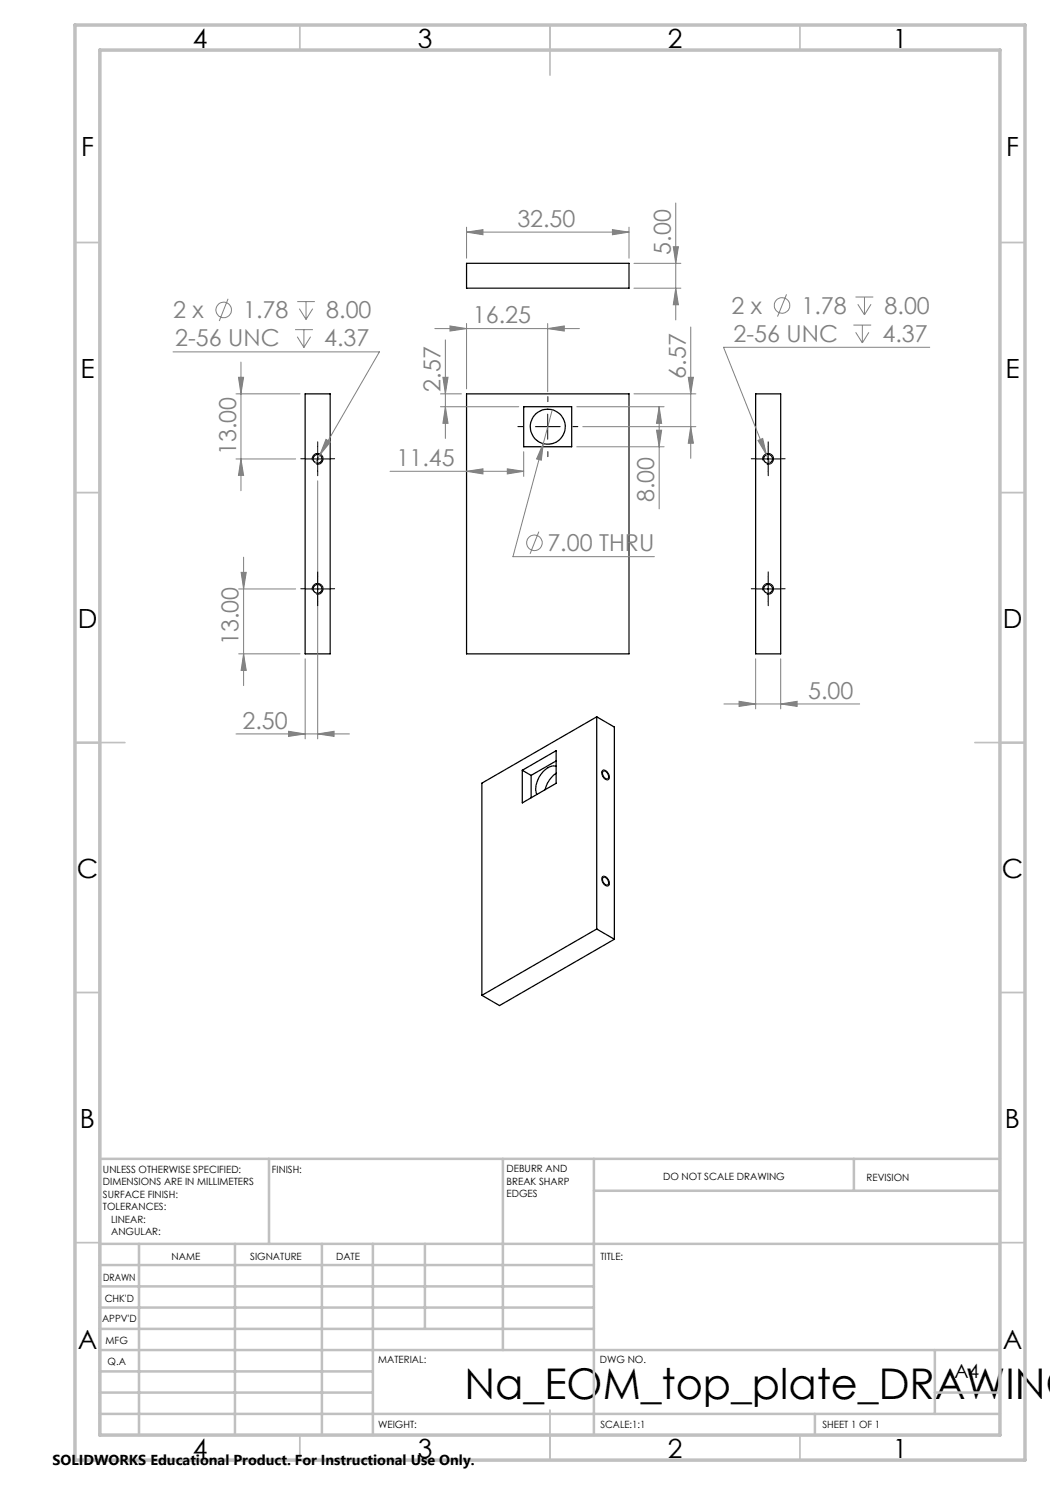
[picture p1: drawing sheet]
<svg xmlns="http://www.w3.org/2000/svg" width="210mm" height="297mm" viewBox="0 0 210 297" stroke-linecap="round" stroke-linejoin="round" font-family="sans-serif">
<g fill="none" stroke="#000" stroke-width=".25">
<path d="M93.3 52.7h32.5v4.9h-32.5zM61 78.8h5v52h-5zM93.3 78.8h32.5v52h-32.5zM151.1 78.8h5v52h-5zM104.7 81.3h9.6v8.1h-9.6zM104.5 154.1l6.7-4v6.6l-6.7 3.9zM104.5 154.1l1.7 1M106.2 155.1v4.5M111.2 153.3a2.77 2.77 0 0 0-2.9 1.4 4.2 4.2 0 0 0-.9 4.2M111.2 154.6l-.1 .1a5.6 5.6 0 0 0-2.1 3.2M111.2 152.2l-5 2.9M119.3 143.4l-22.9 13.2v42.5"/>
<path d="M119.3 143.4v42.4M119.3 143.4l3.6 2v42.5M120.6 154.3a.96 .96 0 0 1 1 .4 .96 .96 0 0 1-.1 1.1 1.09 1.09 0 0 1-.9-1.5zM120.6 175.5a.99 .99 0 0 1 1.1 1.4 .91 .91 0 0 1-1-.2 .91 .91 0 0 1-.2-1zM119.3 185.8l-22.9 13.3M119.3 185.8l3.6 2.1M122.9 187.9l-23 13.2-3.5-2"/>
<circle cx="63.5" cy="91.8" r=".89"/>
<circle cx="109.6" cy="85.3" r="3.5"/>
<circle cx="153.6" cy="91.8" r=".89"/>
<circle cx="63.5" cy="117.8" r=".89"/>
<circle cx="153.6" cy="117.8" r=".89"/>
</g>
<g fill="none" stroke="#808080" stroke-width=".2">
<path d="M45.6 59.8l-1.7 4.4M93.3 46.4l3.3-.5v1.1zM93.3 45.4v6.2M93.3 46.4h32.5M122.5 45.9l3.3 .5-3.3 .6zM125.8 45.4v6.2M126.8 52.7h9.4M126.8 57.6h9.4M134.7 49.4h1l-.6 3.3zM135.1 40.6v23.4M135.1 57.6l.6 3.4h-1zM157.3 58.9l-1.8 4.4"/>
<path d="M171.1 59.4h3.6M172.9 59.4v3.6M34.6 70.4h41.3l-12.8 22.1M47.2 78.8h12.8M47.7 75.5h1l-.5 3.3zM48.2 72.4v25.7M59 65.9h3.6M59.4 60.3h3.6M59.4 67.3l1.4 2.2M59.9 61.7l1.3 2.2M60.8 65.9v3.6M61.2 60.3v3.6"/>
<path d="M62.1 67.3l-1.3 2.2M62.5 61.7l-1.3 2.2M87 65.7h28.9M88.1 78.8h4.2M88.6 75.5h1l-.5 3.3zM89.1 68v19.7M90 65.2l3.3 .5-3.3 .5zM93.3 64.7v13.1M109.5 65.7l3.4-.5v1zM109.5 64.7v13.6M126.8 78.8h12.4M137.7 75.5h1l-.6 3.3z"/>
<path d="M138.1 65.4v26.3M170.7 65h3.5M171.1 66.5l1.4 2.1M171.6 60.9l1.3 2.1M172.5 65v3.6M173.8 66.5l-1.3 2.1M174.2 60.9l-1.3 2.1M185.9 69.5h-41.2l8.6 21.4M47.2 91.8h11.9M48.2 91.8l.5 3.3h-1zM63.5 96.2v51.6M65.2 87.9l.9 .5-2.1 2.6z"/>
<path d="M78 94.3h26.7M88.1 81.3h15.7M89.1 81.3l.5 3.4h-1zM93.3 94.3l3.3-.5v1zM101.5 93.8l3.2 .5-3.2 .5zM104.7 90.3v5M108.7 88.7l-.4 3.3-1-.2zM108.7 88.7l-6.1 22.6h28.3M110.5 81.9l-1.8 6.8M115.4 89.4h17.4M115.4 81.3h17.4M116.6 85.3h22.6"/>
<path d="M131.3 86h1l-.5 3.4zM131.8 81.3v20.5M131.8 81.3l.5 3.4h-1zM138.1 85.3l.6 3.3h-1zM151.6 88.1l.9-.4 .8 3.2zM153.3 90.9l.7 1.7M47.7 117.8h11.4M48.2 114.5h1l-.5 3.3zM48.7 111.4v25.7M107.8 106.3l-1.8 4.5M47.7 130.8h12.3M48.7 130.8l.5 3.3h-1z"/>
<path d="M61 131.8v16M151.1 131.8v10M156.1 131.8v10M47.2 146.8h22.7M57.7 146.3l3.3 .5-3.3 .5zM63.5 146.8l3.3-.5v1zM144.8 140.8h27.1M147.8 140.3l3.3 .5-3.3 .5zM156.1 140.8l3.3-.5v1z"/>
<circle cx="44.7" cy="62" r="1.56"/>
<circle cx="156.4" cy="61.1" r="1.55"/>
<circle cx="106.9" cy="108.6" r="1.56"/>
</g>
<g fill="none" stroke="#000" stroke-width=".2">
<path d="M61 91.8h5M62.5 92.1a1.09 1.09 0 0 1 .9-1.4 1.09 1.09 0 0 1 1.2 1.1 1.09 1.09 0 0 1-1.3 1M63.5 89.3v5M107.1 85.3h4.9M109.5 82.8v5M151.1 91.8h5M152.6 92.1a1.09 1.09 0 0 1 .9-1.4 1.09 1.09 0 0 1 1.2 1.1 1.09 1.09 0 0 1-1.3 1M153.6 89.3v5M61 117.8h5M62.5 118.1a1.09 1.09 0 0 1 .9-1.4 1.09 1.09 0 0 1 1.2 1.1 1.09 1.09 0 0 1-1.3 1M63.5 115.3v5M151.1 117.8h5"/>
<path d="M152.6 118.1a1.09 1.09 0 0 1 .9-1.4 1.09 1.09 0 0 1 1.2 1.1 1.09 1.09 0 0 1-1.3 1M153.6 115.3v5M120.5 154.1a.91 .91 0 0 1 1.2 .7l.1 .2a.63 .63 0 0 1-.2 1 .63 .63 0 0 1-.9-.5l-.3-.6zM120.5 175.3a1.25 1.25 0 0 1 1.3 1.6 .71 .71 0 0 1-.7 .3 .71 .71 0 0 1-.5-.6l-.3-.7z"/>
</g>
<g fill="none" stroke="#000" stroke-width=".2" stroke-dasharray="15.2 1.3 1.3 1.3">
<path d="M61 91.8h-.8M63.5 89.3v-.9M63.5 94.3v.8M66 91.8h.9M104.6 85.3h-1M109.6 80.3v-1M109.6 90.3v1M114.6 85.3h1M151.1 91.8h-.8M153.6 89.3v-.9M153.6 94.3v.8M156.1 91.8h.9"/>
<path d="M61 117.8h-.8M63.5 115.3v-.9M66 117.8h.9M151.1 117.8h-.8M153.6 115.3v-.9M156.1 117.8h.9M63.5 120.3v.8M153.6 120.3v.8"/>
</g>
<g fill="none" stroke="#c0c0c0" stroke-width=".35">
<path d="M60 5v5M110 5v10M160 5v5M15 48.5h5M200 48.5h5M15 98.5h5M200 98.5h5M15 148.5h10M195 148.5h10M15 198.5h5M200 198.5h5M15 248.5h5"/>
<path d="M200 248.5h5M60 287v5M110 282v10M160 287v5"/>
</g>
<g fill="none" stroke="#c0c0c0" stroke-width=".5">
<path d="M53.8 231.8v17M100.6 231.8v38.2M118.8 231.8v55.2M118.8 238.2h81.2M170.8 231.8v6.4M200 231.8h-180v55.2M20 248.8h180M20 257.3h98.8M20 253h98.8M27.8 248.8v38.2M47 248.8v38.2M64.4 248.8v38.2"/>
<path d="M74.6 248.8v38.2M85 248.8v17M20 265.8h98.8M20 261.5h98.8M20 278.5h54.6M20 274.3h54.6M20 270h180M187 278.5h13M187 270v12.8M20 282.8h180M163 282.8v4.2"/>
</g>
<path d="M15 5h190v287h-190zM20 10h180v277h-180z" fill="none" stroke="#c0c0c0" stroke-width=".7"/>
<g fill="#808080">
<path d="M156.1 140.8l3.3-.5v1zM147.8 140.3l3.3 .5-3.3 .5z"/>
<path d="M109.5 65.7l3.4-.5v1zM90 65.2l3.3 .5-3.3 .5zM101.5 93.8l3.2 .5-3.2 .5zM93.3 94.3l3.3-.5v1z"/>
<path d="M93.3 46.4l3.3-.5v1.1zM122.5 45.9l3.3 .5-3.3 .6zM108.7 88.7l-1.4 3.1 1 .2zM151.6 88.1l1.7 2.8-.8-3.2zM65.2 87.9l-1.2 3.1 2.1-2.6z"/>
<path d="M63.5 146.8l3.3-.5v1zM57.7 146.3l3.3 .5-3.3 .5z"/>
<path d="M131.3 86h1l-.5 3.4zM131.8 81.3l.5 3.4h-1zM89.1 81.3l.5 3.4h-1zM88.6 75.5h1l-.5 3.3zM138.1 85.3l.6 3.3h-1zM137.7 75.5h1l-.6 3.3zM48.2 91.8l.5 3.3h-1zM47.7 75.5h1l-.5 3.3z"/>
<path d="M134.7 49.4h1l-.6 3.3zM135.1 57.6l.6 3.4h-1zM48.2 114.5h1l-.5 3.3zM48.7 130.8l.5 3.3h-1z"/>
</g>
<text font-size="8.5" x="92.9" y="279.7">Na_EOM_top_plate_DRAWING</text>
<g font-size="5.3">
<text x="38.5" y="9.5">4</text>
<text x="83.5" y="9.5">3</text>
<text x="133.6" y="9.5">2</text>
<text x="178.6" y="9.5">1</text>
<text x="16.2" y="31.2">F</text>
<text x="201.2" y="31.2">F</text>
<text x="16.1" y="75.5">E</text>
<text x="201.1" y="75.5">E</text>
<text x="15.5" y="125.5">D</text>
<text x="200.5" y="125.5">D</text>
<text x="15.4" y="175.5">C</text>
<text x="200.4" y="175.5">C</text>
<text x="16" y="225.5">B</text>
<text x="201" y="225.5">B</text>
<text x="15.5" y="269.7">A</text>
<text x="200.5" y="269.7">A</text>
<text x="38.5" y="291.5">4</text>
<text x="83.5" y="291.5">3</text>
<text x="133.6" y="291.5">2</text>
<text x="178.6" y="291.5">1</text>
</g>
<g font-size="4.7" fill="#808080">
<text x="103.5" y="45.4">32.50</text>
<text x="134.2" y="50.9" transform="rotate(-90 134.2 50.9)">5.00</text>
<text x="34.6" y="63.7">2 x</text>
<text x="48.6" y="63.7">1.78</text>
<text x="65.3" y="63.7">8.00</text>
<text x="94.6" y="64.7">16.25</text>
<text x="146.3" y="62.8">2 x</text>
<text x="160.3" y="62.8">1.78</text>
<text x="176.9" y="62.8">8.00</text>
<text x="35.1" y="69.3">2-56 UNC</text>
<text x="64.8" y="69.3">4.37</text>
<text x="146.7" y="68.4">2-56 UNC</text>
<text x="176.5" y="68.4">4.37</text>
<text x="137.2" y="75.7" transform="rotate(-90 137.2 75.7)">6.57</text>
<text x="88.1" y="78.3" transform="rotate(-90 88.1 78.3)">2.57</text>
<text x="47.2" y="91" transform="rotate(-90 47.2 91)">13.00</text>
<text x="79.3" y="93.2">11.45</text>
<text x="130.8" y="100.5" transform="rotate(-90 130.8 100.5)">8.00</text>
<text x="109.5" y="110.3">7.00 THRU</text>
<text x="47.7" y="129" transform="rotate(-90 47.7 129)">13.00</text>
<text x="161.6" y="139.7">5.00</text>
<text x="48.5" y="145.7">2.50</text>
</g>
<text font-size="3.9" x="190.9" y="275.5">A4</text>
<text font-size="2.9" x="10.5" y="292.9">SOLIDWORKS Educational Product. For Instructional Use Only.</text>
<g font-size="2">
<text x="20.6" y="234.6">UNLESS OTHERWISE SPECIFIED:</text>
<text x="20.6" y="237.1">DIMENSIONS ARE IN MILLIMETERS</text>
<text x="20.6" y="239.6">SURFACE FINISH:</text>
<text x="54.4" y="234.6">FINISH:</text>
<text x="101.3" y="234.5">DEBURR AND</text>
<text x="101.3" y="237">BREAK SHARP</text>
<text x="101.3" y="239.5">EDGES</text>
<text x="132.6" y="236">DO NOT SCALE DRAWING</text>
<text x="173.3" y="236.2">REVISION</text>
<text x="20.6" y="242.1">TOLERANCES:</text>
<text x="22.2" y="244.6">LINEAR:</text>
<text x="22.2" y="247.1">ANGULAR:</text>
<text x="34.3" y="252">NAME</text>
<text x="50" y="251.9">SIGNATURE</text>
<text x="67.2" y="251.9">DATE</text>
<text x="120.1" y="251.9">TITLE:</text>
<text x="20.6" y="256.1">DRAWN</text>
<text x="20.9" y="260.3">CHK'D</text>
<text x="20.4" y="264.4">APPV'D</text>
<text x="21.1" y="268.8">MFG</text>
<text x="21.5" y="273">Q.A</text>
<text x="75.6" y="272.5">MATERIAL:</text>
<text x="120" y="272.5">DWG NO.</text>
<text x="75.6" y="285.5">WEIGHT:</text>
<text x="120.1" y="285.6">SCALE:1:1</text>
<text x="164.5" y="285.6">SHEET 1 OF 1</text>
</g>
</svg>
